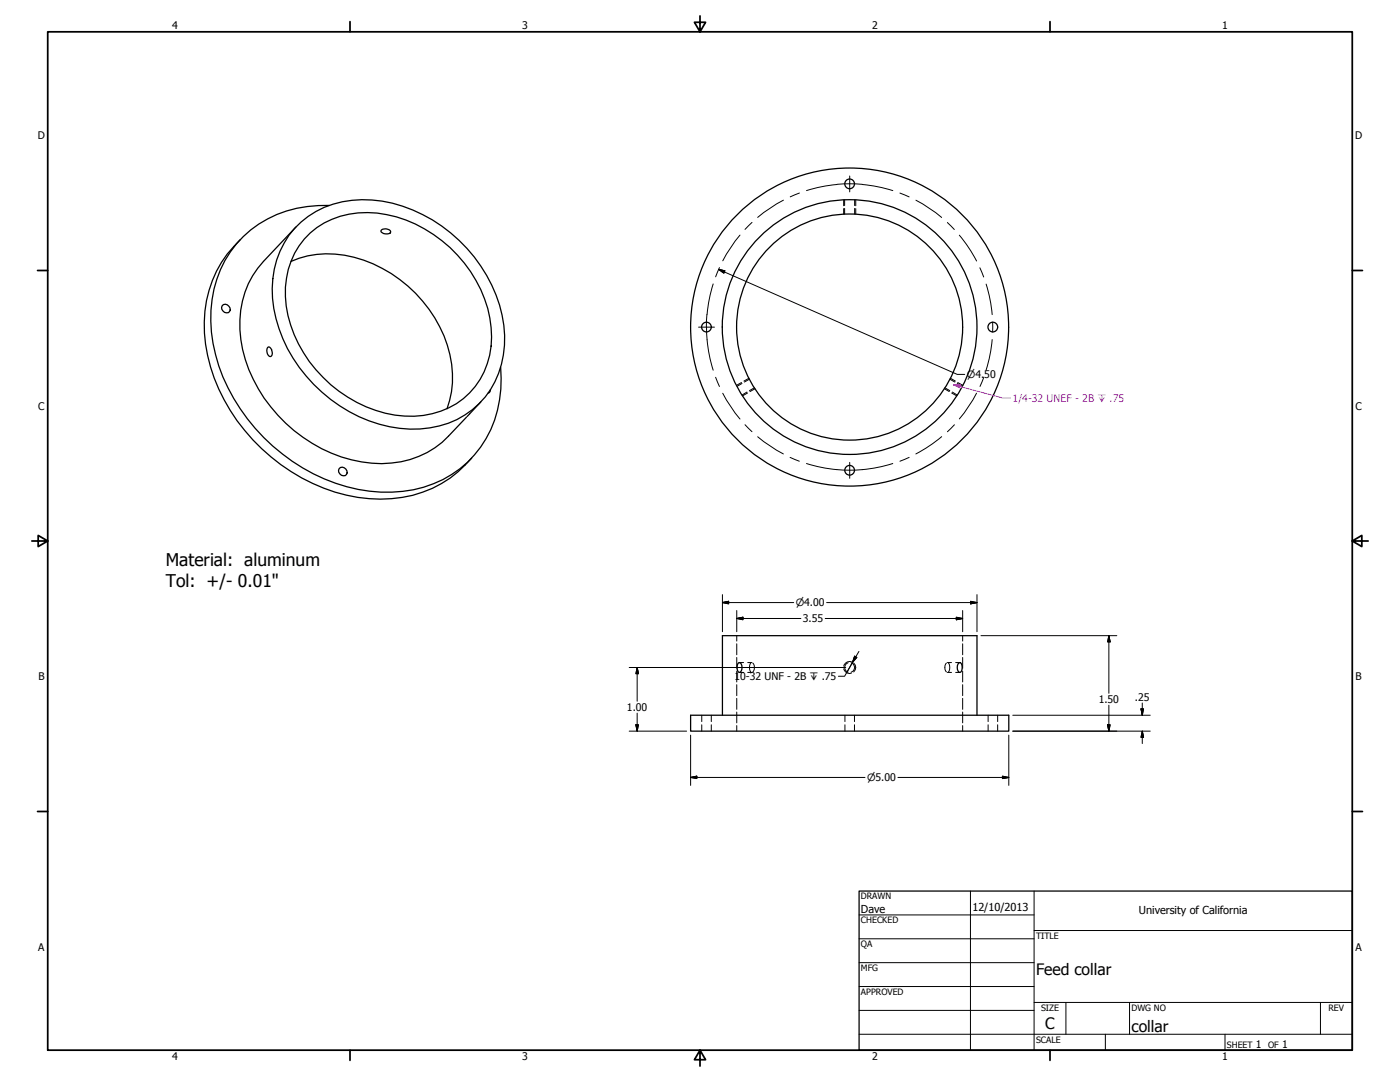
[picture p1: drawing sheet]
<svg xmlns="http://www.w3.org/2000/svg" width="559mm" height="432mm" viewBox="0 0 559 432" stroke-linecap="round" stroke-linejoin="round" font-family="sans-serif">
<!-- layer: Visible (ANSI) -->
<g fill="none" stroke="#000" stroke-width=".51">
<path d="M95.9 95.6a47.6 47.6 0 0 0-13 46.3 75.7 75.7 0 0 0 59.9 56.6 47.8 47.8 0 0 0 42.9-13l2.6-2.7M117.6 91.1a38.2 38.2 0 0 1 34.9-10.8 60.2 60.2 0 0 1 48.6 49.6 36.1 36.1 0 0 1-15.6 35.7 41.7 41.7 0 0 1-34.1 3.7 60.7 60.7 0 0 1-42.1-46.2 38 38 0 0 1 8.3-32zM118.1 90.6l-12.9 13.7a38.4 38.4 0 0 0-8.4 35.2 60.2 60.2 0 0 0 51.6 45.3 37.1 37.1 0 0 0 30.6-10.7l7.2-7.6M123.8 93a36 36 0 0 1 34.4-6.4 53.8 53.8 0 0 1 37.3 40.3 32.5 32.5 0 0 1-13.3 34.2 38.8 38.8 0 0 1-36 1.3 52.5 52.5 0 0 1-32.3-44 32.3 32.3 0 0 1 9.9-25.4zM131.4 82a44.9 44.9 0 0 0-39.5 18.5 49.8 49.8 0 0 0-5.9 41 75.5 75.5 0 0 0 61.5 54.5 46.8 46.8 0 0 0 41.9-14.5 45.7 45.7 0 0 0 10.4-34.9M152.2 91.8a2.53 2.53 0 0 1 3.8 .8 2.53 2.53 0 0 1-4-.4zM116.1 104.3a41.3 41.3 0 0 1 36.5 2.8 52.3 52.3 0 0 1 28 42 35.2 35.2 0 0 1-2.2 14M88.7 122a1.85 1.85 0 0 1 2.6 .2 1.85 1.85 0 0 1-.2 2.6 2.03 2.03 0 0 1-2.1-.6 2.03 2.03 0 0 1-.3-2.2zM106.9 138.6l.4-.2a2.46 2.46 0 0 1 .6 3.9 2.47 2.47 0 0 1-1-3.7zM195.7 155.6l-.4 1.1-.5 .2M192 160.3l-5.6 5.9M135.4 187a1.85 1.85 0 0 1 2.6 .2 1.85 1.85 0 0 1-.2 2.6 2.03 2.03 0 0 1-2.1-.6 2.03 2.03 0 0 1-.3-2.2z"/>
<path d="M294.8 264.5l.3-.1a2.41 2.41 0 0 1 0 4 2.6 2.6 0 0 1-.3-3.9zM382.7 264.5l.4-.1a2.51 2.51 0 0 1 0 4 2.48 2.48 0 0 1-.4-3.9zM275.7 285.4h127v6.4h-127zM288.4 285.4v-31.7h101.6v31.7"/>
<circle cx="339.1" cy="73.4" r="1.94"/>
<circle cx="282" cy="130.5" r="1.94"/>
<circle cx="339.1" cy="130.5" r="63.5"/>
<circle cx="339.1" cy="130.5" r="45.1"/>
<circle cx="339.1" cy="130.5" r="50.8"/>
<circle cx="396.3" cy="130.5" r="1.94"/>
<circle cx="339.1" cy="187.7" r="1.94"/>
</g>
<!-- layer: Hidden (ANSI) -->
<g fill="none" stroke="#000" stroke-width=".4">
<path d="M337.1 79.8v2.2M341.1 79.8v2.2M337.1 83.2v2.3M341.1 83.2v2.3M296.2 153l-2 1.2M298.1 156.5l-1.9 1.2M299.1 151.3l-2 1.2M301.1 154.7l-2 1.2M377.1 154.7l2 1.2M379.1 151.3l2 1.2M380.1 156.5l2 1.2M382.1 153l1.9 1.2"/>
<path d="M294.1 253.7v2.1M294.1 256.9v4.4M384.2 253.7v2.1M384.2 256.9v4.4M294.1 262.4v4.3M294.1 267.8v4.4M294.1 273.2v4.4M294.1 278.7v4.4M295.1 268.4h1.7M295.1 264.4h1.7M298.4 268.4h1.7M298.4 264.4h1.7"/>
<path d="M299.7 264.6l-.6 1.8 .6 1.8M300.5 264.6a2.81 2.81 0 0 1 0 3.6M338.5 264.5a1.95 1.95 0 0 0-1.4 1.9 1.95 1.95 0 0 0 1.4 1.8M339.7 264.5a1.95 1.95 0 0 1 1.4 1.9 1.95 1.95 0 0 1-1.4 1.8M377.8 264.6a2.81 2.81 0 0 0 0 3.6M378.1 268.4h1.7M378.1 264.4h1.7M378.6 264.6l.5 1.8-.5 1.8M381.4 268.4h1.7M381.4 264.4h1.7M384.2 262.4v4.3M384.2 267.8v4.4"/>
<path d="M384.2 273.2v4.4M384.2 278.7v4.4M280.1 285.4v2.6M280.1 289.2v2.6M283.9 285.4v2.6M283.9 289.2v2.6M294.1 284.2v4.3M294.1 289.6v2.2M337.2 285.4v2.6M337.2 289.2v2.6M341.1 285.4v2.6M341.1 289.2v2.6"/>
<path d="M384.2 284.2v4.3M384.2 289.6v2.2M394.4 285.4v2.6M394.4 289.2v2.6M398.2 285.4v2.6M398.2 289.2v2.6"/>
</g>
<!-- layer: Hidden Narrow (ANSI) -->
<g fill="none" stroke="#000" stroke-width=".4">
<path d="M336.7 79.8v2.3M341.6 79.8v2.3M336.7 83.2v2.3M341.6 83.2v2.3M296 152.7l-2.1 1.1M298.4 156.8l-2 1.2M299 150.9l-2.1 1.2M301.4 155.1l-2.1 1.2M376.9 155.1l2 1.2M379.3 150.9l2 1.2M379.9 156.8l2 1.2M382.3 152.7l2 1.1"/>
<path d="M336.8 266.9a2.27 2.27 0 0 0 3.1 1.7M339.9 264.1a2.35 2.35 0 0 0-3.1 1.8M340.7 264.6a2.33 2.33 0 0 1 0 3.6"/>
</g>
<!-- layer: Border (ANSI) -->
<g fill="none" stroke="#000" stroke-width=".7">
<path d="M19 12.7h520.8v406.4h-520.8zM139.7 8.6v4.1M279.4 6.3v6.4l-2.2-3.8h4.4l-2.2 3.8M419.1 8.6v4.1M15 107.9h4M539.8 107.9h4M12.7 215.9h6.3l-3.8-2.2v4.4l3.8-2.2M539.8 215.9l3.8 2.2v-4.4l-3.8 2.2h6.3M15 323.8h4M539.8 323.8h4M139.7 419.1v4.1M279.4 419.1l2.2 3.8h-4.4l2.2-3.8v6.3"/>
<path d="M419.1 419.1v4.1"/>
</g>
<!-- layer: Title (ANSI) -->
<g fill="none" stroke="#000" stroke-width=".4">
<path d="M387.3 355.6v63.5M412.7 355.6v63.5M342.9 365.1h69.8M342.9 374.6h69.8M412.7 371.3h127.1M342.9 384.2h69.8M342.9 393.7h69.8M342.9 412.7h196.9M342.9 403.2h69.8M412.7 400h127.1M425.4 400v12.7M441.2 412.7v6.4"/>
<path d="M450.8 400v12.7M488.9 412.7v6.4M527 400v12.7"/>
</g>
<path d="M342.9 355.6h196.9v63.5h-196.9z" fill="none" stroke="#000" stroke-width=".51"/>
<!-- layer: Dimension (ANSI) -->
<g fill="none" stroke="#000" stroke-width=".4">
<path d="M286.8 107.5l2.5 .6-.4 .9zM286.8 107.5l95.3 41.9h3M288.4 237.3v14.8M387.4 240l2.6 .5-2.6 .5zM390 237.3v14.8M288.4 240.5l2.4-.5v1zM288.4 240.5h28.4M294.1 246.8l2.4-.5v1zM294.1 246.8h25.6M294.1 243.6v8.5M329.4 246.8h54.8M329.9 240.5h60.1"/>
<path d="M381.7 246.3l2.5 .5-2.5 .5zM384.2 243.6v8.5M391.5 253.7h54.3M442.6 253.7l.5 2.5h-1zM442.6 253.7v23M251.1 266.4h86.5M254.3 266.4l.5 2.5h-1zM254.3 266.4v13.4M251.1 291.8h23M253.8 289.2h1l-.5 2.6zM254.3 284.6v7.2M275.7 293.4v20"/>
<path d="M402.7 293.4v20M404.2 291.8h54.9M404.2 285.4h54.9M442.1 289.2h1l-.5 2.6zM442.6 281.4v10.4M455.4 282.9h1l-.5 2.5zM455.9 291.8l.5 2.5h-1zM455.9 280.5v4.9M455.9 291.8v4.9M275.7 310.3l2.4-.5v.9zM275.7 310.3h69.5M358.4 310.3h44.3"/>
<path d="M400.1 309.8l2.6 .5-2.6 .4z"/>
</g>
<g fill="#000" stroke="#000" stroke-width=".4">
<path d="M286.8 107.5l2.5 .6zM286.8 107.5l2.5 .6-.4 .9zM288.4 240.5l2.4-.5zM288.4 240.5l2.4-.5v1zM294.1 246.8l2.4-.5zM294.1 246.8l2.4-.5v1zM381.7 247.3l2.5-.5zM381.7 246.3l2.5 .5-2.5 .5zM387.4 241l2.6-.5zM387.4 240l2.6 .5-2.6 .5zM442.6 253.7l.5 2.5zM442.6 253.7l.5 2.5h-1z"/>
<path d="M254.3 266.4l.5 2.5zM254.3 266.4l.5 2.5h-1zM253.8 289.2l.5 2.6zM253.8 289.2h1l-.5 2.6zM442.1 289.2l.5 2.6zM442.1 289.2h1l-.5 2.6zM455.4 282.9l.5 2.5zM455.4 282.9h1l-.5 2.5zM455.9 291.8l.5 2.5zM455.9 291.8l.5 2.5h-1zM275.7 310.3l2.4-.5zM275.7 310.3l2.4-.5v.9z"/>
<path d="M400.1 310.7l2.6-.4zM400.1 309.8l2.6 .5-2.6 .4z"/>
</g>
<!-- layer: Symbol (ANSI) -->
<path d="M380.7 153.6l2.5 .1-.2 1zM380.7 153.6l19.7 5.3h3" fill="none" stroke="#f0f" stroke-width=".4"/>
<g fill="#f0f" stroke="#f0f" stroke-width=".4">
<path d="M380.7 153.6l2.5 .1z"/>
<path d="M380.7 153.6l2.5 .1-.2 1z"/>
</g>
<path d="M342.8 260l-2.5 4.3M340.3 264.3l-3.2 5.6h-2.5M340.3 264.3l-2.4 4.2M341.1 261.9l.9 .5-1.7 1.9z" fill="none" stroke="#000" stroke-width=".4"/>
<path d="M341.1 261.9l-.8 2.4zM341.1 261.9l.9 .5-1.7 1.9z" fill="#000" stroke="#000" stroke-width=".4"/>
<!-- layer: Center Mark (ANSI) -->
<path d="M339.2 70.2v6.4M278.8 130.6h6.4M339.2 184.5v6.4" fill="none" stroke="#000" stroke-width=".4"/>
<!-- layer: Centerline (ANSI) -->
<g fill="none" stroke="#000" stroke-width=".4">
<path d="M312.7 79.9l-5.8 3.5-4.5 3.4M319.1 77l-3.7 1.6M334.1 73.6l5-.3 5.1 .3M334.1 73.6l-6.7 1-5.5 1.5M344.2 73.6l5.6 .8 6.6 1.7M359.2 77.1l3.7 1.5M365.6 79.9l4.8 2.9 5.5 4M295.4 93.8l-4.1 5.4-2.8 4.9M300.2 88.7l-2.8 2.9M378.1 88.8l2.8 2.8M382.9 93.9l3.4 4.5 3.5 5.8M284.7 113.3a60.5 60.5 0 0 0-2.8 17.2"/>
<path d="M287.2 106.8l-1.6 3.7M391.1 106.9l1.5 3.6M393.6 113.4l1.4 5.4 1 6.7M282 130.5a57.1 57.1 0 0 0 2.7 17.2M396 135.5l-.7 5.6-1.7 6.6M396.2 128.5v4M285.6 150.6l1.6 3.6M288.5 156.9l3.5 5.8 3.4 4.5M389.8 156.9l-2.9 4.9-4 5.4M392.7 150.5l-1.5 3.7M297.3 169.5l2.9 2.8M302.4 174.3l5.4 4 4.9 2.9"/>
<path d="M375.9 174.3l-4.5 3.4-5.8 3.5M381 169.5l-2.9 2.8M315.4 182.5l3.6 1.6M356.4 185a57.1 57.1 0 0 1-34.5 0M362.9 182.5l-3.7 1.6"/>
</g>
<g font-size="7">
<text x="66.2" y="225.8">Material: aluminum</text>
<text x="66.2" y="234.1">Tol: +/- 0.01&quot;</text>
</g>
<g font-size="6.3">
<text x="413.5" y="389.1">Feed collar</text>
<text x="417.2" y="410.6">C</text>
<text x="451.6" y="411.9">collar</text>
</g>
<g font-size="4.4">
<text x="343.7" y="364.3">Dave</text>
<text x="388.1" y="363.7">12/10/2013</text>
<text x="454.5" y="364.7">University of California</text>
</g>
<g font-size="4.2">
<text x="68.7" y="11.7">4</text>
<text x="208.4" y="11.7">3</text>
<text x="348.1" y="11.7">2</text>
<text x="487.8" y="11.7">1</text>
<text x="15.1" y="55.5">D</text>
<text x="540.9" y="55.5">D</text>
<text x="15.2" y="163.4">C</text>
<text x="541" y="163.4">C</text>
<text x="320.5" y="248.3">3.55</text>
<text x="15.3" y="271.4">B</text>
<text x="293.2" y="271.4">10-32 UNF - 2B ↧ .75</text>
<text x="541.1" y="271.4">B</text>
<text x="438.5" y="280.6">1.50</text>
<text x="453" y="279.7">.25</text>
<text x="250.3" y="283.8">1.00</text>
<text x="15.2" y="379.3">A</text>
<text x="541" y="379.3">A</text>
<text x="501.3" y="418.3">1</text>
<text x="511.8" y="418.3">1</text>
<text x="68.7" y="423.2">4</text>
<text x="208.4" y="423.2">3</text>
<text x="348.1" y="423.2">2</text>
<text x="487.8" y="423.2">1</text>
</g>
<text font-size="4.2" fill="#f0f" x="404.2" y="160.4">1/4-32 UNEF - 2B ↧ .75</text>
<g font-size="4">
<text x="385.9" y="150.9">⌀4.50</text>
<text x="317.6" y="241.9">⌀4.00</text>
<text x="346.1" y="311.7">⌀5.00</text>
</g>
<g font-size="3.5">
<text x="343.7" y="358.9">DRAWN</text>
<text x="343.7" y="368.5">CHECKED</text>
<text x="413.5" y="374.6">TITLE</text>
<text x="343.7" y="378">QA</text>
<text x="343.7" y="387.5">MFG</text>
<text x="343.7" y="397.1">APPROVED</text>
<text x="415.5" y="403.4">SIZE</text>
<text x="451.6" y="403.4">DWG NO</text>
<text x="530.3" y="403.4">REV</text>
<text x="413.5" y="416.1">SCALE</text>
<text x="489.7" y="418.3">SHEET</text>
<text x="506.2" y="418.3">OF</text>
</g>
</svg>
